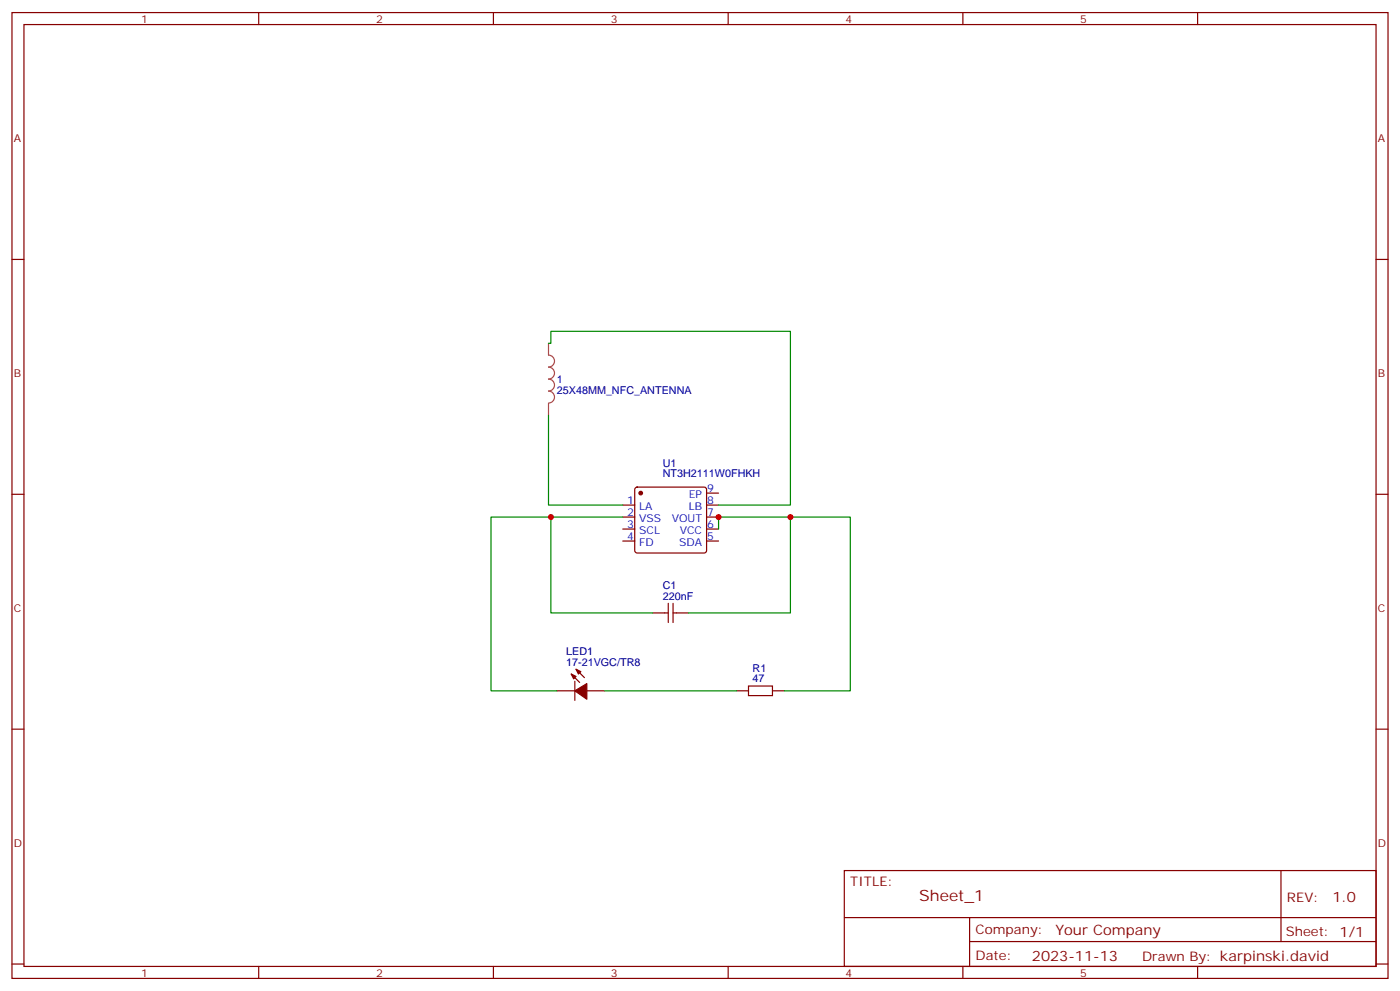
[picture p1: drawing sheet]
<svg xmlns="http://www.w3.org/2000/svg" width="412mm" height="292mm" viewBox="0 0 412 292" stroke-linecap="round" stroke-linejoin="round" font-family="sans-serif">
<g fill="none" stroke="#870000" stroke-width=".35">
<path d="M3.5 3.7h405.4v284.3h-405.4zM7.1 7.2h398.2v277.3h-398.2zM76.2 3.7v3.5M145.3 3.7v3.5M214.5 3.7v3.5M283.6 3.7v3.5M352.8 3.7v3.5M3.5 76.4h3.6M405.3 76.4h3.6M3.5 145.5h3.6M183.4 148.7h3.6M183.4 152.2h3.6"/>
<path d="M183.4 155.8h3.6M183.4 159.3h3.6M187.2 143.6l.5-.2h19.7l.5 .2 .2 .5v18l-.2 .5-.5 .2h-19.7l-.5-.2-.2-.5v-18zM208.1 145.2h3.6M208.1 148.7h3.6M208.1 152.2h3.6M208.1 155.8h3.6M208.1 159.3h3.6M405.3 145.5h3.6M196.8 177.6v5.7M198.3 177.6v5.7M168.3 198.4l2.4 2.5"/>
<path d="M169.7 197l2.5 2.5M192.3 180.4h4.5M198.3 180.4h4.5M3.5 214.7h3.6M164 203.4h5.3M169.3 200.6v5.6M172.9 203.4h5.3M217 203.4h3.5M220.5 202h7v2.8h-7zM227.5 203.4h3.6M405.3 214.7h3.6M248.7 256.3h156.6v28.2h-156.6z"/>
<path d="M377.3 256.3v20.9M248.7 270.1h156.5M285.6 277.2h119.6M285.6 270.1v14.2M3.5 283.8h3.6M76.2 284.5v3.5M145.3 284.5v3.5M214.5 284.5v3.5M283.6 284.5v3.5M352.8 284.5v3.5M405.3 283.8h3.6"/>
</g>
<g fill="#870000" stroke="#870000" stroke-width=".35">
<path d="M169.7 197l1.4 .7-.7 .7z"/>
<path d="M168.3 198.4l1.4 .7-.7 .7z"/>
<path d="M169.3 203.4l3.6-2.1v4.5z"/>
<circle cx="188.7" cy="145.2" r=".53"/>
</g>
<path d="M161.6 108.1a1.76 1.76 0 0 1 1.7 1.7 1.76 1.76 0 0 1-1.7 1.8 1.76 1.76 0 0 1 1.7 1.8 1.76 1.76 0 0 1-1.7 1.7 1.76 1.76 0 0 1 1.7 1.8 1.76 1.76 0 0 1-1.7 1.8M161.6 101.1v3.4a1.76 1.76 0 0 1 1.7 1.8 1.76 1.76 0 0 1-1.7 1.8M161.6 118.8v3.4" fill="none" stroke="#a64a4a" stroke-width=".35"/>
<path d="M161.6 101.1h.7v-3.6h70.5v51.2h-21.1M161.6 122.2v26.5h21.8M162.3 152.2h-17.7v51.2h19.4M183.4 152.2h-21.1v28.2h30M211.7 155.8v-3.6h21.1v28.2h-30M232.8 152.2h17.7v51.2h-19.4M178.2 203.4h38.8" fill="none" stroke="#008700" stroke-width=".35"/>
<g fill="#c00">
<circle cx="211.7" cy="152.2" r=".88"/>
<circle cx="232.8" cy="152.2" r=".88"/>
<circle cx="162.3" cy="152.2" r=".88"/>
</g>
<text font-size="4.6" fill="#800" x="270.8" y="265.3">Sheet_1</text>
<g font-size="4.2" fill="#800">
<text x="392.5" y="265.6">1.0</text>
<text x="310.9" y="275.1">Your Company</text>
<text x="304" y="282.9">2023-11-13</text>
</g>
<g font-size="3.9" fill="#800">
<text x="250.5" y="260.9">TITLE:</text>
<text x="379.1" y="265.6">REV:</text>
<text x="287.4" y="275.1">Company:</text>
<text x="378.7" y="275.7">Sheet: 1/1</text>
<text x="287.4" y="282.8">Date:</text>
<text x="336.4" y="282.8">Drawn By: karpinski.david</text>
</g>
<g font-size="3.2" fill="#800">
<text x="41.6" y="6.7">1</text>
<text x="110.8" y="6.7">2</text>
<text x="179.9" y="6.7">3</text>
<text x="249.1" y="6.7">4</text>
<text x="318.2" y="6.7">5</text>
<text x="4.1" y="41.8">A</text>
<text x="405.9" y="41.8">A</text>
<text x="4.1" y="110.9">B</text>
<text x="405.9" y="110.9">B</text>
<text x="4.1" y="180.1">C</text>
<text x="405.9" y="180.1">C</text>
<text x="4.1" y="249.2">D</text>
<text x="405.9" y="249.2">D</text>
<text x="41.6" y="287.5">1</text>
<text x="110.8" y="287.5">2</text>
<text x="179.9" y="287.5">3</text>
<text x="249.1" y="287.5">4</text>
<text x="318.2" y="287.5">5</text>
</g>
<g font-size="3.2" fill="#000080">
<text x="164" y="112.8">1</text>
<text x="164" y="116">25X48MM_NFC_ANTENNA</text>
<text x="195.2" y="137.4">U1</text>
<text x="195.2" y="140.4">NT3H2111W0FHKH</text>
<text x="195.2" y="173.5">C1</text>
<text x="195.2" y="176.6">220nF</text>
<text x="166.8" y="196">17-21VGC/TR8</text>
<text x="166.8" y="192.9">LED1</text>
<text x="221.7" y="197.9">R1</text>
<text x="221.7" y="200.9">47</text>
</g>
<g font-size="3.2" fill="#00f">
<text x="184.8" y="148.3">1</text>
<text x="202.9" y="146.6">EP</text>
<text x="208.3" y="144.8">9</text>
<text x="208.3" y="148.3">8</text>
<text x="184.8" y="155.4">3</text>
<text x="184.8" y="151.9">2</text>
<text x="188.3" y="153.6">VSS</text>
<text x="188.3" y="150.1">LA</text>
<text x="197.9" y="153.6">VOUT</text>
<text x="202.9" y="150.1">LB</text>
<text x="208.3" y="151.9">7</text>
<text x="208.3" y="155.4">6</text>
<text x="184.8" y="158.9">4</text>
<text x="188.3" y="160.7">FD</text>
<text x="188.3" y="157.2">SCL</text>
<text x="200.1" y="160.7">SDA</text>
<text x="200.2" y="157.2">VCC</text>
<text x="208.3" y="158.9">5</text>
</g>
</svg>
